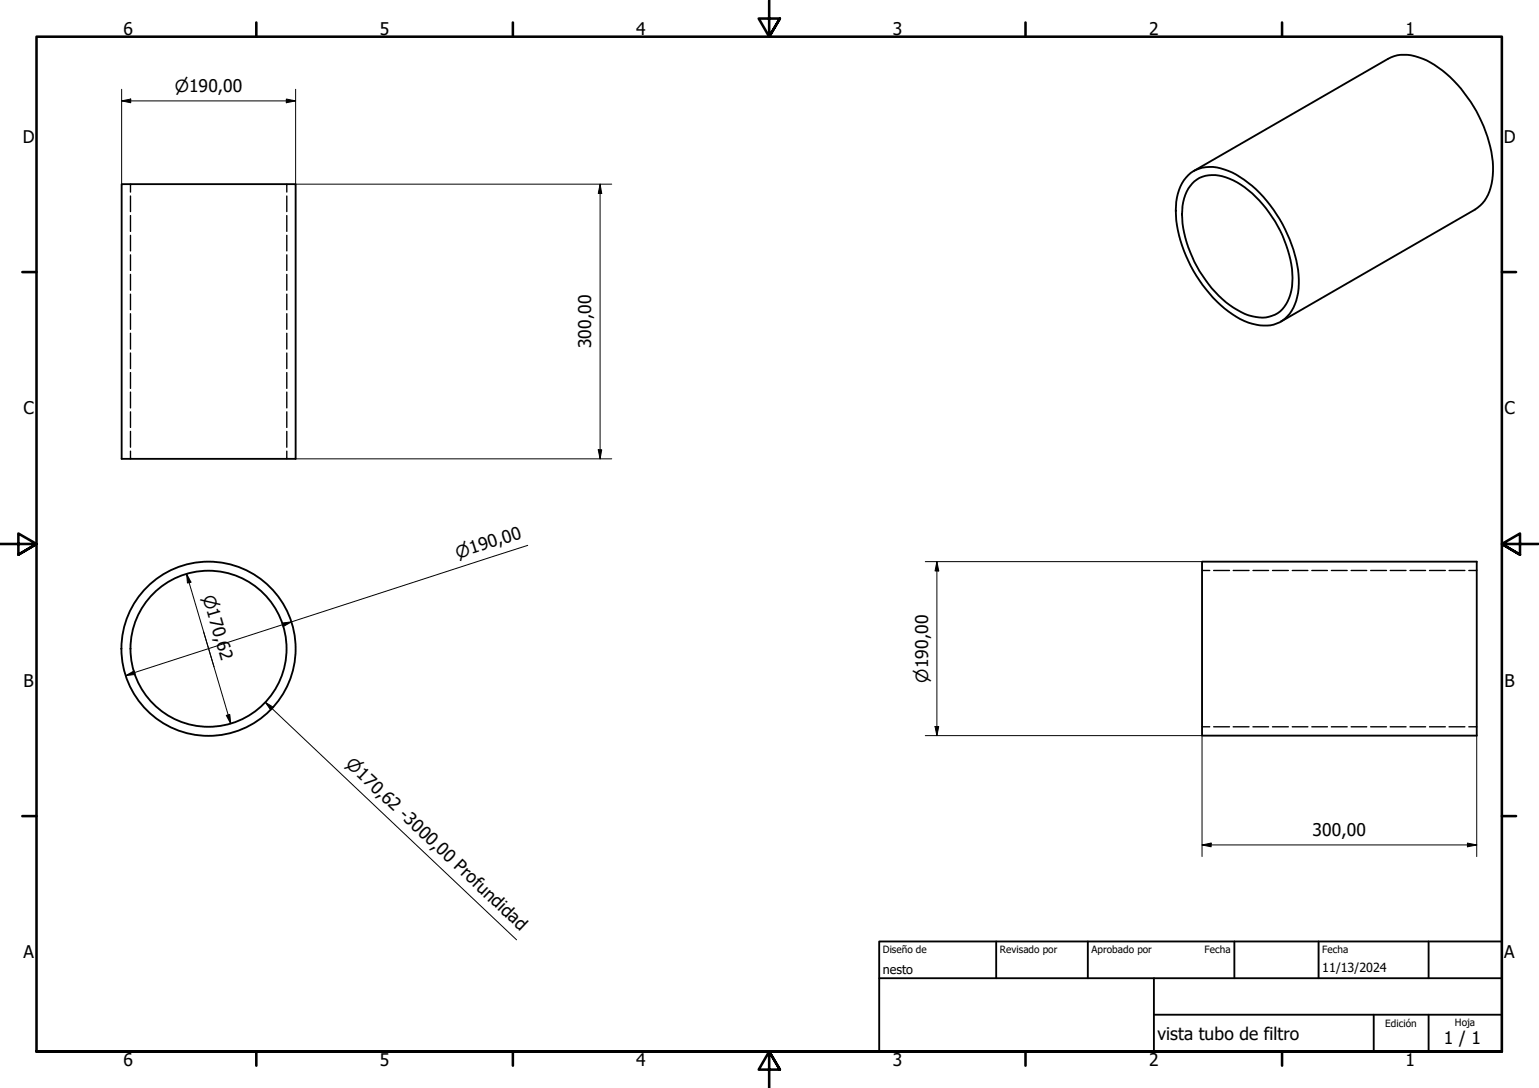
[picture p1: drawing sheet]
<svg xmlns="http://www.w3.org/2000/svg" width="420mm" height="297mm" viewBox="0 0 420 297" stroke-linecap="round" stroke-linejoin="round" font-family="sans-serif">
<!-- layer: Visible (ISO) -->
<g fill="none" stroke="#000" stroke-width=".51">
<path d="M33.2 50.3h47.5v75h-47.5zM324.4 47.8a9.9 9.9 0 0 1 10.9-1.1 32.9 32.9 0 0 1 16.2 17.3 28.3 28.3 0 0 1 2.6 17.1 9.1 9.1 0 0 1-12.3 7.3 27.4 27.4 0 0 1-13.5-10.6 35.2 35.2 0 0 1-7.2-21.5 12.5 12.5 0 0 1 3.3-8.5zM325.5 50.1a8.8 8.8 0 0 1 10.2-1.3 30.5 30.5 0 0 1 14.9 16.8 22.4 22.4 0 0 1 1.4 15.7 7.9 7.9 0 0 1-10.1 5 24.8 24.8 0 0 1-13.6-11.1 30.3 30.3 0 0 1-5.5-19l.5-2 .7-1.9zM325.9 46.7l53.1-30.6a10.8 10.8 0 0 1 9.4 0 31.3 31.3 0 0 1 13.9 13 33.7 33.7 0 0 1 5.2 18.8 11.3 11.3 0 0 1-4.8 9.3l-53 30.6M328.2 153.3h75v47.5h-75z"/>
<circle cx="56.9" cy="177.1" r="21.3"/>
<circle cx="56.9" cy="177.1" r="23.8"/>
</g>
<!-- layer: Oculto (ISO) -->
<g fill="none" stroke="#000" stroke-width=".38">
<path d="M35.6 50.3v2.1M35.6 53.5v4.3M35.6 58.9v4.3M78.3 50.3v2.1M78.3 53.5v4.3M78.3 58.9v4.3M35.6 64.2v4.3M35.6 69.6v4.2M35.6 74.9v4.3M78.3 64.2v4.3M78.3 69.6v4.2M78.3 74.9v4.3"/>
<path d="M35.6 80.3v4.3M35.6 85.6v4.3M35.6 91v4.3M35.6 96.4v4.2M78.3 80.3v4.3M78.3 85.6v4.3M78.3 91v4.3M78.3 96.4v4.2M35.6 101.7v4.3M35.6 107v4.4M35.6 112.4v4.3M35.6 117.8v4.3"/>
<path d="M78.3 101.7v4.3M78.3 107v4.4M78.3 112.4v4.3M78.3 117.8v4.3M35.6 123.2v2.1M78.3 123.2v2.1M328.2 155.8h2.1M331.3 155.8h4.4M336.7 155.8h4.3M342.1 155.8h4.2M347.4 155.8h4.3M352.8 155.8h4.3"/>
<path d="M358.1 155.8h4.3M363.5 155.8h4.3M368.9 155.8h4.2M374.2 155.8h4.3M379.5 155.8h4.4M384.9 155.8h4.3M390.3 155.8h4.3M395.6 155.8h4.3M401 155.8h2.2M328.2 198.4h2.1M331.3 198.4h4.4M336.7 198.4h4.3"/>
<path d="M342.1 198.4h4.2M347.4 198.4h4.3M352.8 198.4h4.3M358.1 198.4h4.3M363.5 198.4h4.3M368.9 198.4h4.2M374.2 198.4h4.3M379.5 198.4h4.4M384.9 198.4h4.3M390.3 198.4h4.3M395.6 198.4h4.3M401 198.4h2.2"/>
</g>
<!-- layer: Borde (ISO) -->
<g fill="none" stroke="#000" stroke-width=".7">
<path d="M70 6.1v3.9M140 6.1v3.9M210 0v10l-2.9-4.9h5.8l-2.9 4.9 2.9-4.9M280 6.1v3.9M350 6.1v3.9M6.1 74.3h3.9M410 74.3h3.9M0 148.5h10l-5-2.8v5.7l5-2.9-5 2.9M420 148.5h-10l5-2.8v5.7l-5-2.9 5 2.9M6.1 222.8h3.9M410 222.8h3.9M10 287.1v-277.1h400v277.1h-400h400"/>
<path d="M70 287.1v3.8M140 287.1v3.8M212.9 292l-2.9-4.9 2.9 4.9h-5.8l2.9-4.9v9.9M280 287.1v3.8M350 287.1v3.8"/>
</g>
<path d="M240 257h170v30.1h-170zM272 257v10.1M297 257v10.1M337 257v10.1M360 257v10.1M390 257v10.1M240 267.1h170M315 277h95M315 267.1v20M375 277v10.1M390 277v10.1" fill="none" stroke="#000" stroke-width=".51"/>
<path d="M72.5 191.8l2.1 1.3-.7 .8zM72.5 191.8l68.5 64.8" fill="none" stroke="#000" stroke-width=".27"/>
<path d="M72.5 191.8l2.1 1.3-.7 .8z" fill="#000"/>
<!-- layer: Cota (ISO) -->
<g fill="none" stroke="#000" stroke-width=".27">
<path d="M33.2 27.5l2.5-.5v1.1zM33.2 27.5h47.5M33.2 24.4v25.9M78.2 27l2.5 .5-2.5 .6zM80.7 24.4v25.9h86.3M163.8 50.3l.5 2.5h-1zM163.8 50.3v75M80.7 125.3h86.3M163.3 122.8h1l-.5 2.5zM50.9 156.6l1.2 2.3-.9 .3zM50.9 156.6l12.1 41M144.1 148.9l-109.7 35.6"/>
<path d="M252.6 153.3h75.6M255.8 153.3l.5 2.6h-1zM255.8 153.3v47.5M55.6 172.5l2.8 9.5M77 170.1l2.6-.3-2.3 1.3zM34.4 184.5l2.2-1.3 .3 .9zM61.8 195.3l.9-.2 .3 2.5zM255.3 198.4h1l-.5 2.4zM252.6 200.8h75.6v33.1M403.2 200.8v33.1M328.2 230.7l2.4-.5v1zM328.2 230.7h75"/>
<path d="M400.6 230.2l2.6 .5-2.6 .5z"/>
</g>
<path d="M33.2 27.5l2.5-.5v1.1zM78.2 27l2.5 .5-2.5 .6zM163.8 50.3l.5 2.5h-1zM163.3 122.8h1l-.5 2.5zM50.9 156.6l1.2 2.3-.9 .3zM255.8 153.3l.5 2.6h-1zM77 170.1l2.6-.3-2.3 1.3zM34.4 184.5l2.2-1.3 .3 .9zM61.8 195.3l.9-.2 .3 2.5zM255.3 198.4h1l-.5 2.4zM328.2 230.7l2.4-.5v1zM400.6 230.2l2.6 .5-2.6 .5z" fill="#000"/>
<g font-size="4.8">
<text x="33.7" y="9.6">6</text>
<text x="103.7" y="9.6">5</text>
<text x="173.7" y="9.6">4</text>
<text x="243.7" y="9.6">3</text>
<text x="313.7" y="9.6">2</text>
<text x="383.7" y="9.6">1</text>
<text x="6.2" y="38.9">D</text>
<text x="410.5" y="38.9">D</text>
<text x="161.4" y="95.1" transform="rotate(-90 161.4 95.1)">300,00</text>
<text x="6.4" y="113.1">C</text>
<text x="410.7" y="113.1">C</text>
<text x="6.4" y="187.4">B</text>
<text x="410.7" y="187.4">B</text>
<text x="358.3" y="228.3">300,00</text>
<text x="6.4" y="261.7">A</text>
<text x="410.7" y="261.7">A</text>
<text x="316" y="283.8">vista tubo de filtro</text>
<text x="394.2" y="285">1 / 1</text>
<text x="33.7" y="290.9">6</text>
<text x="103.7" y="290.9">5</text>
<text x="173.7" y="290.9">4</text>
<text x="243.7" y="290.9">3</text>
<text x="313.7" y="290.9">2</text>
<text x="383.7" y="290.9">1</text>
</g>
<g font-size="4.6">
<text x="47.7" y="25.1">⌀190,00</text>
<text x="125" y="152.5" transform="rotate(-18 125 152.5)">⌀190,00</text>
<text x="55.2" y="162.9" transform="rotate(74 55.2 162.9)">⌀170,62</text>
<text x="253.4" y="186.4" transform="rotate(-90 253.4 186.4)">⌀190,00</text>
<text x="94.2" y="209" transform="rotate(43 94.2 209)">⌀170,62 -3000,00 Profundidad</text>
</g>
<g font-size="3.4">
<text x="241" y="266">nesto</text>
<text x="361" y="265.5">11/13/2024</text>
</g>
<g font-size="2.7">
<text x="241" y="260.2">Diseño de</text>
<text x="273" y="260.1">Revisado por</text>
<text x="298" y="260.1">Aprobado por</text>
<text x="328.9" y="260.1">Fecha</text>
<text x="361" y="260.1">Fecha</text>
<text x="378.2" y="280.3">Edición</text>
<text x="397.2" y="280">Hoja</text>
</g>
</svg>
